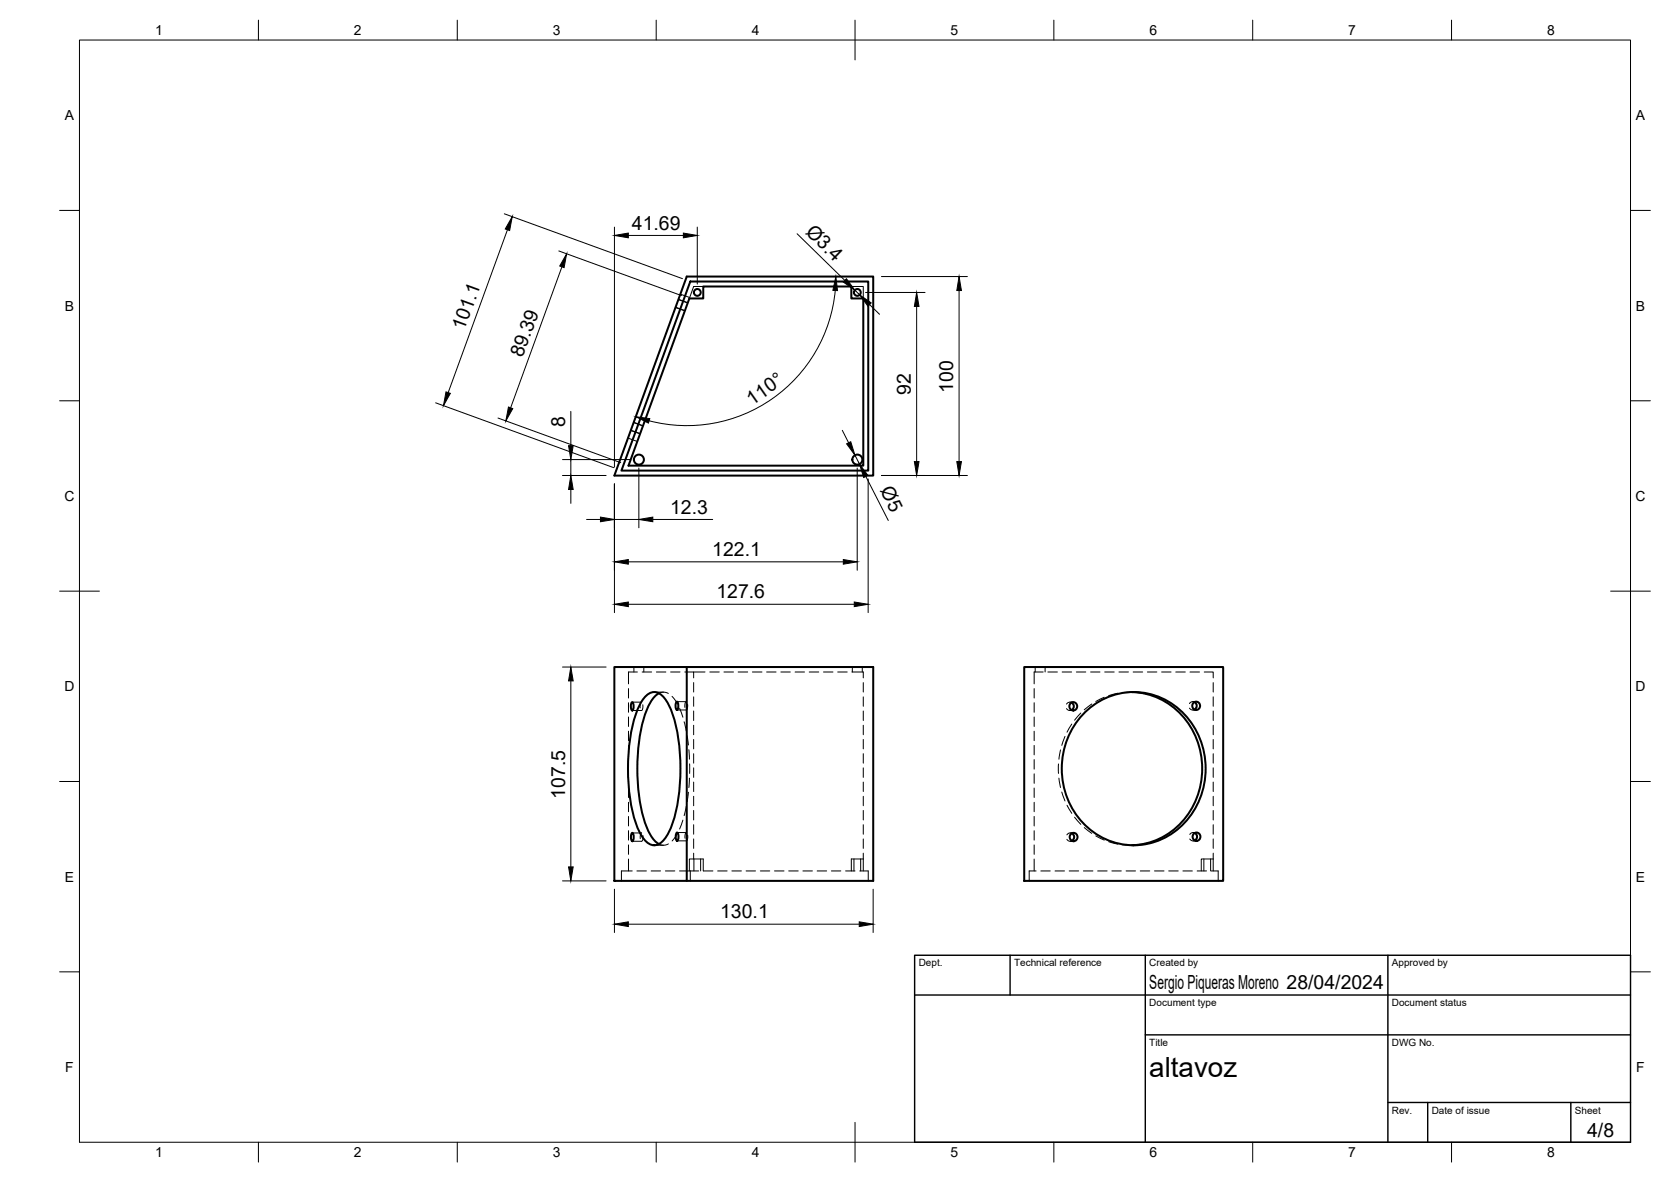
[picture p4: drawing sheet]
<svg xmlns="http://www.w3.org/2000/svg" width="420mm" height="297mm" viewBox="0 0 420 297" stroke-linecap="round" stroke-linejoin="round" font-family="sans-serif">
<!-- layer: Visible -->
<g fill="none" stroke="#000" stroke-width=".51">
<path d="M172.7 69.5h46.9v50h-65.1zM173.3 75h3.5v-3h37.3v3h3v42h-59.1zM173.6 70.7h44.7v47.6h-62zM154.5 167.6h18.2v53.8h-18.2zM158.8 176.5h.2a1.75 1.75 0 0 1 0 2l-.3-.6zM162.4 174.9a2.7 2.7 0 0 1 4.2 0 19.6 19.6 0 0 1 3.9 10.3 48.4 48.4 0 0 1-1.6 22.3 7.5 7.5 0 0 1-3.7 4.8 3 3 0 0 1-3.4-1.6 25.2 25.2 0 0 1-3.6-11.5 44.8 44.8 0 0 1 2.4-21.6l1.2-2zM165.7 174.2a9.2 9.2 0 0 0-3.5 5.2 48.8 48.8 0 0 0 0 27.5 9.2 9.2 0 0 0 3.5 5.2M170.1 176.4l.1-.1a1.75 1.75 0 0 1 0 2.1l-.3-.6zM172.7 167.6h46.9v53.8h-46.9M257.5 167.6h50.1v53.8h-50.1zM269.4 176.6a1.08 1.08 0 0 1 0 1.8M272.3 179.6a17.5 17.5 0 0 1 29.1 5.3 19.6 19.6 0 0 1-11.5 26.8 18 18 0 0 1-22.3-13.4 20.1 20.1 0 0 1 4.7-18.7z"/>
<path d="M284.6 173.9a18.9 18.9 0 0 1 17.6 21.1 18.6 18.6 0 0 1-17.6 17.4M300.3 176.4a1.08 1.08 0 0 1 0 1.9M158.9 209.4l.1-.1a1.75 1.75 0 0 1 0 2.1l-.3-.6zM170.1 209.3l.2-.1a1.75 1.75 0 0 1 0 2.1l-.4-.6zM269.5 209.4a1.08 1.08 0 0 1 0 1.9M300.4 209.3a1.08 1.08 0 0 1 0 1.9"/>
<circle cx="175.3" cy="73.5" r=".86"/>
<circle cx="215.6" cy="73.5" r=".86"/>
<circle cx="160.6" cy="115.5" r="1.26"/>
<circle cx="215.6" cy="115.5" r="1.26"/>
<circle cx="269.8" cy="177.5" r="1.02"/>
<circle cx="300.7" cy="177.4" r="1.02"/>
<circle cx="269.9" cy="210.4" r="1.02"/>
<circle cx="300.8" cy="210.3" r="1.02"/>
</g>
<!-- layer: Hidden -->
<g fill="none" stroke="#000" stroke-width=".25">
<path d="M169.9 77.3l2.3 .8M169.9 77.2l2.3 .8M170.6 75.3l2.3 .8M170.6 75.2l2.3 .9M171.1 73.9l2.3 .9M176.8 72h-2.4l-1.1 3M214.1 72h3v3M157.9 110.1l2.3 .8M158.6 108.2l2.3 .8M158.6 108.1l2.4 .9M159.3 106.2l2.3 .9M159.3 106.1l2.4 .9"/>
<path d="M158 173v2.4M158 176.6v2.4M159 176.5h2.3l-.3 .7v.7M159.4 167.6v1.3M160.3 168.9h-2.3v3M161.5 168.9h2.4M161.6 177.1v.8l-.2 .6h-2.4M161.9 167.6v1.3M164.5 173.9h2.3M165 168.9h2.4M165.7 174.2l1.3-.3 1 .4M168.6 168.9h2.4"/>
<path d="M169 175l1.3 1.9M170.2 176.3h2.4l-.4 .6v.9M170.9 178l.8 2.2M172.2 168.9h2.2v1.5M172.9 177l-.1 1-.2 .4h-2.4M174.4 168.9h2.9M174.4 171.5v2.4M174.4 175.1v2.4M174.4 178.7v2.4M178.5 168.9h2.3M182 168.9h2.4M185.6 168.9h2.4"/>
<path d="M189.2 168.9h2.4M192.8 168.9h2.3M196.3 168.9h2.4M199.9 168.9h2.4M203.5 168.9h2.4M207.1 168.9h2.3M210.6 168.9h2.4M214.2 168.9h2.9v1.5M214.3 167.6v1.3M216.8 167.6v1.3M217.1 171.5v2.4M217.1 175.1v2.4"/>
<path d="M217.1 178.7v2.4M260 173v2.4M260 176.6v2.4M260.3 167.6v1.3M262.3 168.9h-2.3v3M262.8 167.6v1.3M263.5 168.9h2.4M267.1 168.9h2.4M268.2 178.1a.91 .91 0 0 0 1.2 .3M269 178.5h.9M269 176.5h.9M269.4 176.6a.96 .96 0 0 0-1.2 .3"/>
<path d="M270.6 168.9h2.4M271.8 179.2l-1.6 1.8M274.2 168.9h2.4M274.5 176.9l-1.9 1.5M277.6 175.2l-2.1 1.1M277.8 168.9h2.4M281.1 174.2l-2.3 .6M281.3 168.9h2.4M284.2 173.9h.9M284.6 173.9l-2.3 .1M284.9 168.9h2.4M288.5 168.9h2.4"/>
<path d="M292.1 168.9h2.3M295.6 168.9h2.4M299.1 178a.92 .92 0 0 0 1.2 .3M299.2 168.9h2.4M299.9 178.4h.9M299.9 176.3h.9M300.3 176.4a.96 .96 0 0 0-1.2 .4M302.8 168.9h2.3v1.5M305.1 171.5v2.4M305.1 175.1v2.4M305.1 178.7v2.4M158 180.2v2.4"/>
<path d="M158 183.8v2.3M158 187.3v2.4M158 190.9v2.4M158 194.5v2.4M158 198v2.4M172 181.4l.6 2.3M172.8 184.9l.3 2.3M173.1 199.1l-.3 2.4M173.2 188.4l.2 2.4M173.4 195.5l-.2 2.4M173.4 192v2.4M174.4 182.3v2.3"/>
<path d="M174.4 185.8v2.4M174.4 189.4v2.4M174.4 193v2.4M174.4 196.5v2.4M217.1 182.3v2.3M217.1 185.8v2.4M217.1 189.4v2.4M217.1 193v2.4M217.1 196.5v2.4M260 180.2v2.4M260 183.8v2.3M260 187.3v2.4"/>
<path d="M260 190.9v2.4M260 194.5v2.4M260 198v2.4M266.1 192v2.4M266.3 195.5l.4 2.4M266.7 188.5l-.4 2.3M267 199l.8 2.3M267.8 185.1l-.8 2.2M269.5 182l-1.2 2M305.1 182.3v2.3M305.1 185.8v2.4M305.1 189.4v2.4"/>
<path d="M305.1 193v2.4M305.1 196.5v2.4M158 201.6v2.4M158 205.2v2.4M158 208.8v2.3M158 212.3v2.4M158 215.9v3M159 218.9h-2.7v2.5M159 209.3h2.3l-.3 .6v.9M160.1 218.9h2.4M161.7 210l-.1 1-.2 .4h-2.4M163.7 218.9h2.4"/>
<path d="M164.5 212.4h2.3M167.3 218.9h2.4M168.1 212.1l-1.1 .3-1.3-.3M170.2 209.2h2.4l-.4 .7 .1 .8M170.4 209.4l-1.4 1.9M170.9 218.9h4.8M171.7 206.1l-.8 2.2M172.6 202.6l-.6 2.4M172.9 209.9v.8l-.2 .6h-2.5M173.6 218.9v2.5M174.4 215.9h-1.1v3M174.4 200.1v2.4"/>
<path d="M174.4 203.7v2.4M174.4 207.2v2.4M174.4 210.8v2.4M174.4 214.4v1.5M174.4 215.9h2.4v3M174.5 215.9v3M176.2 215.9v3M176.9 218.9h2.4M180.4 218.9h2.4M184 218.9h2.4M187.6 218.9h2.4M191.2 218.9h2.3"/>
<path d="M194.7 218.9h2.4M198.3 218.9h2.4M201.9 218.9h2.4M205.5 218.9h2.4M209 218.9h2.4M212.6 218.9h2.4M214.7 215.9v3M216.2 218.9h2.1v2.5M216.4 215.9v3M217.1 215.9h-3v3M217.1 200.1v2.4M217.1 203.7v2.4"/>
<path d="M217.1 207.2v2.4M217.1 210.8v2.4M217.1 214.4v4.5M260 201.6v2.4M260 205.2v2.4M260 208.8v2.3M260 212.3v2.4M260 215.9v3M260.5 218.9h-1.7v2.5M261.7 218.9h2.4M265.3 218.9h2.4M268.3 210.9a.96 .96 0 0 0 1.2 .4"/>
<path d="M268.3 202.4l1.2 2M268.8 218.9h2.4M269.1 211.4h.8M269.1 209.3h.8M269.5 209.4a.91 .91 0 0 0-1.2 .4M270.2 205.4l1.6 1.8M272.4 218.9h2.4M272.6 208l1.9 1.4M275.5 210.1l2.2 1M276 218.9h2.4M278.8 211.5l2.3 .6M279.6 218.9h2.3"/>
<path d="M282.3 212.3l2.3 .1M283.1 218.9h2.4M284.2 212.4h.9M286.7 218.9h2.4M290.3 218.9h2.4M293.9 218.9h2.3M297.4 218.9h2.4M299.2 210.8a.91 .91 0 0 0 1.2 .4M300 211.3h.8M300 209.2h.8M300.4 209.3a.96 .96 0 0 0-1.2 .4M301 218.9h2.4"/>
<path d="M302.7 215.9v3M304.4 215.9v3M304.6 218.9h1.7v2.5M305.1 215.9h-3.1v3M305.1 200.1v2.4M305.1 203.7v2.4M305.1 207.2v2.4M305.1 210.8v2.4M305.1 214.4v4.5"/>
</g>
<!-- layer: BORDER -->
<g fill="none" stroke="#000" stroke-width=".25">
<path d="M20 10.1h390v276.9h-390zM65 5.1v5M115 5.1v5M165 5.1v5M215 5.1v10M265 5.1v5M315 5.1v5M365 5.1v5M15 52.9h5M410 52.9h5M15 100.7h5M410 100.7h5"/>
<path d="M15 148.6h10M405 148.6h10M15 196.4h5M410 196.4h5M15 244.2h5M410 244.2h5M65 287v5M115 287v5M165 287v5M215 282.1v9.9M265 287v5M315 287v5"/>
<path d="M365 287v5"/>
</g>
<!-- layer: TITLEBLOCK -->
<path d="M230 240.1h180v46.9h-180zM230 250h180M254 240.1v9.9M288 240.1v46.9M349 240.1v46.9M288 260.1h122M349 277.1h61M359 277.1v9.9M395 277.1v9.9" fill="none" stroke="#000" stroke-width=".36"/>
<!-- layer: FD_Dimensions -->
<g fill="none" stroke="#000" stroke-width=".25">
<path d="M126.8 53.7l44.8 16.3M127.6 57.7l-14.9 41M154.5 57.1v60.3M158 59.2h13.8M175.3 57.1v14.3M200.4 58.7l12 11.8M140.5 63.1l30.9 11.2M141.3 67.1l-12.9 35.4M210 73a37.5 37.5 0 0 1-46.8 32.7M214.9 72.9l1.3 1.2M217.6 73.5h15M218.7 76.5l2.4 2.5"/>
<path d="M221.6 69.5h21.6M230.5 77v39M241.2 73v43M109.5 101.2l44.8 16.3M125.2 105.1l30.9 11.2M141.4 119.5h11M141.4 115.5h17.1M143.5 103.4v8.6M143.5 115.5v4M160.6 117.6v15M211.8 108.1l1.6 3.2M215 114.4l1.1 2.2"/>
<path d="M215.5 117.6v25.7M217.7 119.7l5.7 11.1M221.6 119.5h21.6M143.5 123v3.5M147.5 130.5h3.5M154.5 121.6v32.4M154.5 130.5h6.1M164.1 130.5h15.1M218.3 120.4v33.6M158 141.2h54M158 151.9h56.8M141.4 167.6h11"/>
<path d="M143.5 171.1v46.8M141.4 221.4h11M154.5 223.5v10.8M158 232.2h58M219.5 223.5v10.8"/>
</g>
<g fill="#000" stroke="#000" stroke-width=".25">
<path d="M128.8 54.4l-.7 3.5-1.1-.4zM154.5 59.2l3.5-.6v1.2zM171.8 58.6l3.5 .6-3.5 .6zM142.5 63.8l-.7 3.5-1.1-.4zM210.2 69.5l.4 3.5h-1.2zM212.8 70l2.1 2.9-2.9-2zM216.2 74.1l2.9 2-.9 .9zM230.5 73.5l.6 3.5h-1.2zM241.2 69.5l.5 3.5h-1.1zM112.1 98.5l1.1 .4-1.7 3zM127.8 102.3l1.1 .4-1.7 3.1zM143 112h1.1l-.6 3.5z"/>
<path d="M159.9 104.7l3.5 .5-.4 1.1zM212.9 111.5l1-.5 1.1 3.4zM216.1 116.6l2.1 2.9-1 .5zM229.9 116h1.2l-.6 3.5zM240.6 116h1.1l-.5 3.5zM143.5 119.5l.6 3.5h-1.1zM151 129.9l3.5 .6-3.5 .6zM160.6 130.5l3.5-.6v1.2zM154.5 141.2l3.5-.6v1.2zM154.5 151.9l3.5-.6v1.1zM212 140.6l3.5 .6-3.5 .6zM214.8 151.3l3.5 .6-3.5 .5z"/>
<path d="M143.5 167.6l.6 3.5h-1.1zM143 217.9h1.1l-.6 3.5zM154.5 232.2l3.5-.5v1.1zM216 231.7l3.5 .5-3.5 .6z"/>
</g>
<text font-size="7" x="289" y="270.6">altavoz</text>
<g font-size="4.9">
<text x="158.9" y="57.7">41.69</text>
<text x="202.4" y="58.5" transform="rotate(44 202.4 58.5)">Ø3.4</text>
<text x="116.7" y="83.3" transform="rotate(-70 116.7 83.3)">101.1</text>
<text x="131.4" y="90" transform="rotate(-70 131.4 90)">89.39</text>
<text x="189.1" y="102" transform="rotate(-35 189.1 102)">110°</text>
<text x="229" y="99.2" transform="rotate(-90 229 99.2)">92</text>
<text x="239.7" y="98.7" transform="rotate(-90 239.7 98.7)">100</text>
<text x="142.1" y="107.3" transform="rotate(-90 142.1 107.3)">8</text>
<text x="221.2" y="123.2" transform="rotate(63 221.2 123.2)">Ø5</text>
<text x="168.5" y="129.1">12.3</text>
<text x="179.1" y="139.8">122.1</text>
<text x="180.1" y="150.4">127.6</text>
<text x="142.1" y="200.8" transform="rotate(-90 142.1 200.8)">107.5</text>
<text x="181.1" y="230.8">130.1</text>
<text x="289" y="248.5">Sergio Piqueras Moreno 28/04/2024</text>
<text x="399.1" y="285.7">4/8</text>
</g>
<g font-size="3.5">
<text x="39" y="8.8">1</text>
<text x="89" y="8.8">2</text>
<text x="139" y="8.8">3</text>
<text x="189" y="8.8">4</text>
<text x="239" y="8.8">5</text>
<text x="289" y="8.8">6</text>
<text x="339" y="8.8">7</text>
<text x="389" y="8.8">8</text>
<text x="16.3" y="30.2">A</text>
<text x="411.3" y="30.2">A</text>
<text x="16.3" y="78">B</text>
<text x="411.3" y="78">B</text>
<text x="16.2" y="125.9">C</text>
<text x="411.2" y="125.9">C</text>
<text x="16.2" y="173.7">D</text>
<text x="411.2" y="173.7">D</text>
<text x="16.3" y="221.6">E</text>
<text x="411.3" y="221.6">E</text>
<text x="16.4" y="269.4">F</text>
<text x="411.4" y="269.4">F</text>
<text x="39" y="290.8">1</text>
<text x="89" y="290.8">2</text>
<text x="139" y="290.8">3</text>
<text x="189" y="290.8">4</text>
<text x="239" y="290.8">5</text>
<text x="289" y="290.8">6</text>
<text x="339" y="290.8">7</text>
<text x="389" y="290.8">8</text>
</g>
<g font-size="2.5">
<text x="231" y="242.9">Dept.</text>
<text x="255" y="242.9">Technical reference</text>
<text x="289" y="242.9">Created by</text>
<text x="350" y="242.9">Approved by</text>
<text x="289" y="252.8">Document type</text>
<text x="350" y="252.8">Document status</text>
<text x="289" y="262.9">Title</text>
<text x="350" y="262.9">DWG No.</text>
<text x="350" y="279.9">Rev.</text>
<text x="360" y="279.9">Date of issue</text>
<text x="396" y="279.9">Sheet</text>
</g>
</svg>
